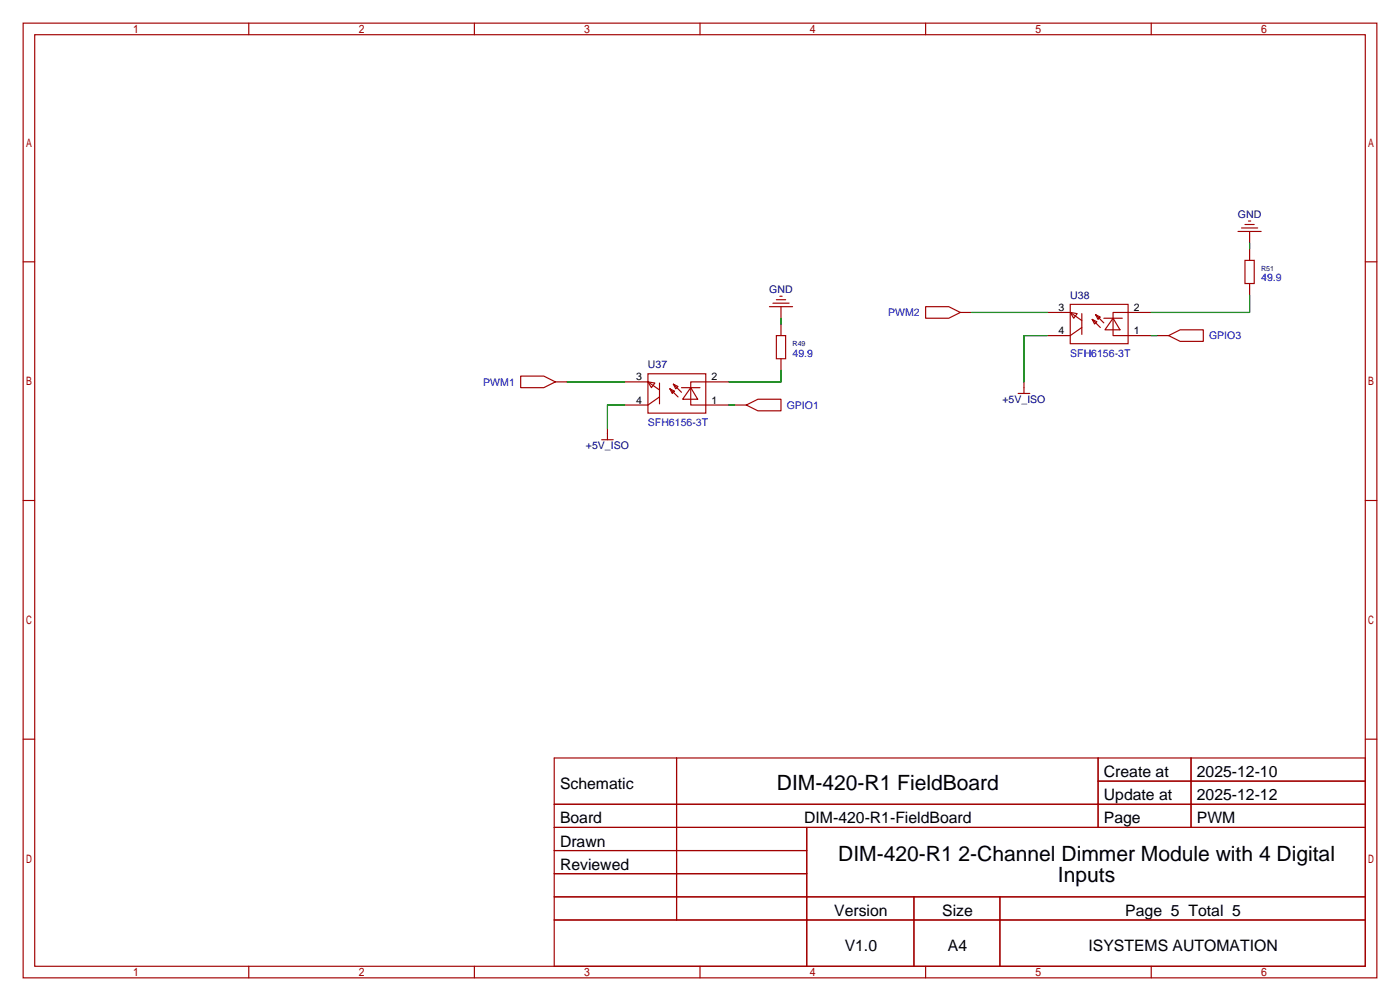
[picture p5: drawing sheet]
<svg xmlns="http://www.w3.org/2000/svg" width="307mm" height="220mm" viewBox="0 0 307 220" stroke-linecap="round" stroke-linejoin="round" font-family="sans-serif">
<g fill="none" stroke="#a10000" stroke-width=".25">
<path d="M5.1 5.1h297.2v209.5h-297.2zM7.6 7.6h292.1v204.5h-292.1zM54.6 5.1v2.5M104.1 5.1v2.5M153.7 5.1v2.5M203.2 5.1v2.5M252.7 5.1v2.5M5.1 57.5h2.5M271.8 50.8h5.1M272.5 50h3.6M273.3 57.1h2v5.1h-2zM273.3 49.3h2"/>
<path d="M274.1 48.5h.5M274.3 50.8v2.5M274.3 54.6v2.5M299.7 57.5h2.6M168.9 67.3h5.1M169.7 66.5h3.5M170.4 73.7h2.1v5h-2.1zM170.4 65.8h2.1M171.2 65h.5M171.4 67.3v2.5M171.4 71.1v2.6M171.4 78.7v2.6"/>
<path d="M203.2 67.3h5.1l2.5 1.3-2.5 1.2h-5.1zM210.8 68.6h2.6M229.9 68.6h5M234.9 66.8h12.7v8.6h-12.7zM234.9 68.6l1.6 .2-.8 1zM234.9 68.6l2.6 1.8M237.5 71.9l-2.6 1.8h-5M237.5 68.8v4.6M239.8 70.1l1 .5-.5 .5zM239.8 70.1l1.8 1.8M240.5 69.1l1.1 .5-.6 .5zM240.5 69.1l1.8 1.8"/>
<path d="M242.3 69.8h4.1M244.3 69.8l1.6 2.6h-3.3zM252.7 68.6h-8.4v5.1h8.4M254 73.7h2.5M256.5 73.7l2.6-1.3h5.1v2.5h-5.1zM274.3 62.2v2.6M114.3 82.5h5.1l2.5 1.3-2.5 1.3h-5.1zM121.9 83.8h2.6M132.1 96.5h2.5M133.3 94v2.5M137.2 83.8h5M142.2 82h12.7v8.7h-12.7z"/>
<path d="M142.2 83.8l1.6 .3-.8 1zM142.2 83.8l2.6 1.8M144.8 87.1l-2.6 1.8h-5M144.8 84.1v4.5M147.1 85.3l1 .6-.5 .5zM147.1 85.3l1.7 1.8M147.8 84.3l1 .5-.5 .5zM147.8 84.3l1.8 1.8M149.6 85.1h4.1M151.6 85.1l1.6 2.5h-3.3zM160 83.8h-8.4v5.1h8.4M161.3 88.9h2.5"/>
<path d="M163.8 88.9l2.6-1.3h5v2.6h-5zM223.5 86.4h2.6M224.8 83.8v2.6M5.1 109.9h2.5M299.7 109.9h2.6M5.1 162.2h2.5M121.7 166.4h178v45.7h-178zM121.7 176.5h178M148.5 166.4v35.5M241.1 166.4v15.2M241.1 171.4h58.6M261.5 166.4v15.2"/>
<path d="M299.7 162.2h2.6M121.7 181.6h178M121.7 186.7h55.4M121.7 196.8h178M121.7 191.8h55.4M177.1 181.6v30.5M200.6 196.8v15.3M219.5 196.8v15.3M54.6 212.1v2.5M104.1 212.1v2.5M121.7 201.9h178M153.7 212.1v2.5"/>
<path d="M203.2 212.1v2.5M252.7 212.1v2.5"/>
</g>
<path d="M274.3 53.3v1.3M171.4 69.8v1.3M213.4 68.6h16.5M229.9 73.7h-5.1v10.1M252.7 73.7h1.3M274.3 64.8v3.8h-21.6M124.5 83.8h12.7M137.2 88.9h-3.9v5.1M160 88.9h1.3M171.4 81.3v2.5h-11.4" fill="none" stroke="#008700" stroke-width=".25"/>
<g font-size="4.6">
<text x="170.5" y="173.5">DIM-420-R1 FieldBoard</text>
<text x="184" y="188.9">DIM-420-R1 2-Channel Dimmer Module with 4 Digital</text>
<text x="232.3" y="193.6">Inputs</text>
</g>
<g font-size="3.5">
<text x="122.9" y="173.1">Schematic</text>
<text x="242.3" y="170.6">Create at</text>
<text x="262.7" y="170.6">2025-12-10</text>
<text x="242.3" y="175.7">Update at</text>
<text x="262.7" y="175.7">2025-12-12</text>
<text x="122.9" y="180.7">Board</text>
<text x="122.9" y="185.8">Drawn</text>
<text x="176.5" y="180.7">DIM-420-R1-FieldBoard</text>
<text x="242.3" y="180.7">Page</text>
<text x="262.7" y="180.7">PWM</text>
<text x="122.9" y="190.9">Reviewed</text>
<text x="183.1" y="201.1">Version</text>
<text x="206.8" y="201.1">Size</text>
<text x="247" y="201.1">Page 5 Total 5</text>
<text x="185.4" y="208.7">V1.0</text>
<text x="208.1" y="208.7">A4</text>
<text x="239" y="208.7">ISYSTEMS AUTOMATION</text>
</g>
<g font-size="2.3" fill="#000080">
<text x="271.8" y="47.8">GND</text>
<text x="168.9" y="64.3">GND</text>
<text x="234.9" y="65.6">U38</text>
<text x="142.2" y="80.8">U37</text>
<text x="220.1" y="88.4">+5V_ISO</text>
<text x="128.6" y="98.6">+5V_ISO</text>
</g>
<g font-size="2.3" fill="#00f">
<text x="276.9" y="61.8">49.9</text>
<text x="195" y="69.4">PWM2</text>
<text x="265.4" y="74.5">GPIO3</text>
<text x="174" y="78.3">49.9</text>
<text x="234.9" y="78.3">SFH6156-3T</text>
<text x="106.1" y="84.6">PWM1</text>
<text x="172.7" y="89.7">GPIO1</text>
<text x="142.2" y="93.5">SFH6156-3T</text>
</g>
<g font-size="2.3">
<text x="232.4" y="68.2">3</text>
<text x="248.9" y="68.2">2</text>
<text x="232.4" y="73.3">4</text>
<text x="248.9" y="73.3">1</text>
<text x="139.7" y="83.5">3</text>
<text x="156.2" y="83.5">2</text>
<text x="139.7" y="88.6">4</text>
<text x="156.2" y="88.6">1</text>
</g>
<g font-size="1.6" fill="#000080">
<text x="276.9" y="59.4">R51</text>
<text x="174" y="75.9">R49</text>
</g>
</svg>
